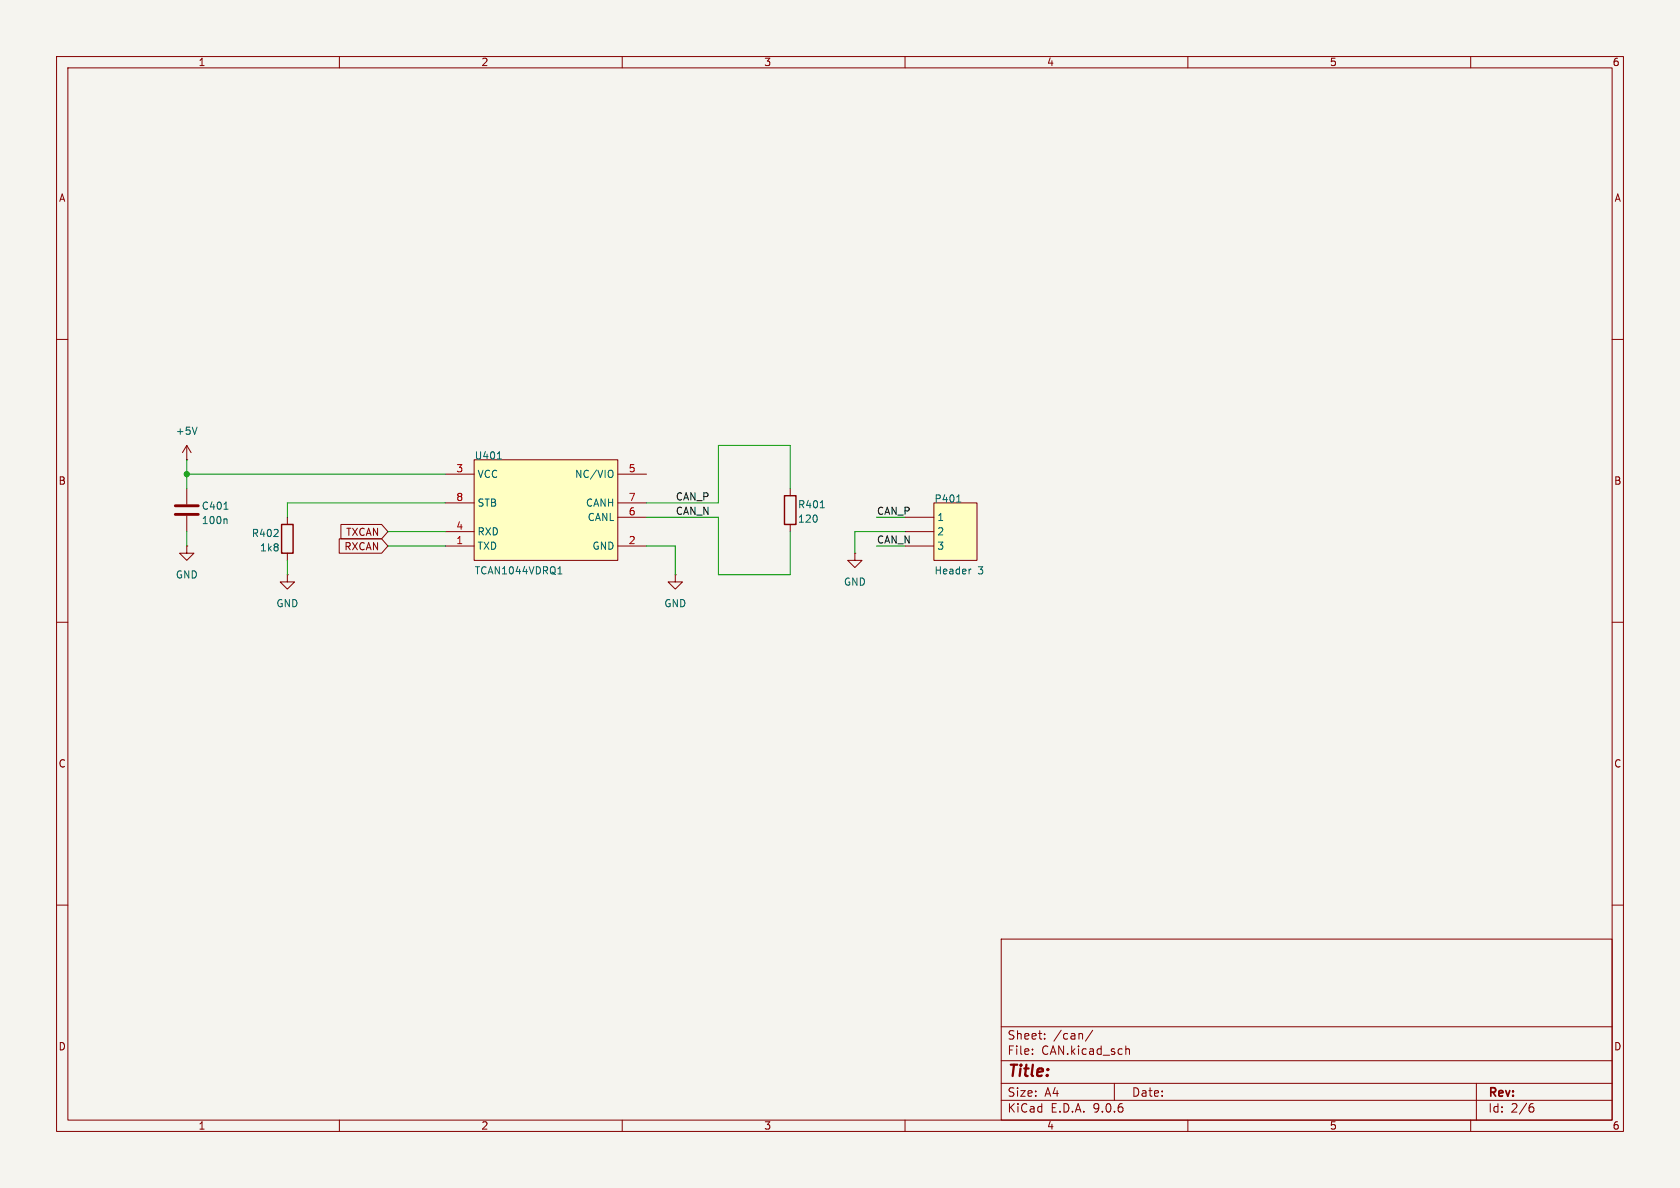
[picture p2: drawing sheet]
<svg xmlns="http://www.w3.org/2000/svg" width="297mm" height="210mm" viewBox="0 0 297 210" stroke-linecap="round" stroke-linejoin="round" font-family="sans-serif">
<path d="M0 0h297v210h-297z" fill="#f5f4ef" stroke="#f5f4ef" stroke-width=".18"/>
<g fill="none" stroke="#840000" stroke-width=".18">
<path d="M10 10h277v190h-277zM12 12h273v186h-273zM60 10v2M110 10v2M160 10v2M210 10v2M260 10v2M10 60h2M285 60h2M10 110h2M119.4 101.6v1.3h1.2l-1.2 1.2-1.3-1.2h1.3M119.4 101.6h.1"/>
<path d="M285 110h2M10 160h2M177 166h108v32h-108zM285 160h2M60 198v2M110 198v2M160 198v2M177 194.5h108M177 191.5h108M177 187.5h108M177 181.5h108M182.5 186.3v.1"/>
<path d="M182.5 185.5v.1M184.7 183.6v.1M184.7 182.8v.1M193.2 182.1l-1.3 2M197 191.5v3M199 184.9v1.5M199 185.5l.2-.1 .4 .1 .1 .9M210 198v2M260 198v2M261 191.5v6.5M270.6 195.7h.4l.2 .3-.1 .5-.5 .1M271 195.1l-.4 .1"/>
</g>
<path d="M165.1 88.9h7.6v10.2h-7.6z" fill="#ffffc2"/>
<path d="M165.1 88.9h7.6v10.2h-7.6z" fill="none" stroke="#800000" stroke-width=".18"/>
<g fill="none" stroke="#840000" stroke-width=".18">
<path d="M33 78.7l-.7 1.3M33 78.7l.8 1.3M33 78.7v2.6M33 81.3h.1M33 96.5v1.3h1.3l-1.3 1.3-1.3-1.3h1.3M33 96.5h.1M33 86.4v2.8M33 91.2v2.8M50.8 91.4v1.3M50.8 97.8v1.3M139.7 86.4v1.2M139.7 92.7v1.3"/>
<path d="M151.1 97.8v1.3h1.3l-1.3 1.2-1.2-1.2h1.2M151.1 97.8h.1M160 91.4h5.1M160 94h5.1M160 96.5h5.1M50.8 101.6v1.3h1.3l-1.3 1.2-1.3-1.2h1.3M50.8 101.6h.1"/>
</g>
<path d="M34.8 75.5l-.4 1.3M39.6 90h.7M40 91.7l.1 .2v.7M145 89.8h.7M169.1 88.8h.8M171.7 100.6l-.3 .1" fill="none" stroke="#006464" stroke-width=".18"/>
<path d="M49.8 92.7h2v5.1h-2zM138.7 87.6h2v5.1h-2z" fill="none" stroke="#840000" stroke-width=".25"/>
<path d="M31 89.4h4.1M31 90.9h4.1" fill="none" stroke="#840000" stroke-width=".51"/>
<path d="M83.8 81.3h25.4v17.8h-25.4z" fill="#ffffc2"/>
<path d="M83.8 81.3h25.4v17.8h-25.4z" fill="none" stroke="#800000" stroke-width=".18"/>
<path d="M60 95.2h7.5l1.1 1.3-1.1 1.3h-7.5zM60.3 92.7h7.2l1.1 1.3-1.1 1.3h-7.2zM78.7 83.8h5.1M78.7 88.9h5.1M78.7 94h5.1M78.7 96.5h5.1M109.2 83.8h5.1M109.2 88.9h5.1M109.2 96.5h5.1M109.2 91.4h5.1" fill="none" stroke="#840000" stroke-width=".18"/>
<path d="M87.9 81.1h.7M108.2 83.2a.9 .9 0 0 1 0 1.1M98.6 101.5h.8M98.9 100.4l.1-.2v1.3" fill="none" stroke="#006464" stroke-width=".18"/>
<g fill="none" stroke="#009600" stroke-width=".18">
<path d="M33 81.3v5.1M33 94v2.5M33 83.8h45.7M50.8 99.1v2.5M68.6 96.5h10.1M68.6 94h10.1M78.7 88.9h-27.9v2.5M114.3 96.5h5.1v5.1M114.3 91.4h12.7v10.2h12.7v-7.6M139.7 86.4v-7.7h-12.7v10.2h-12.7M154.9 96.5h5.1M154.9 91.4h5.1"/>
<path d="M160 94h-8.9v3.8"/>
</g>
<circle cx="33" cy="83.8" r=".46" fill="#009600" stroke="#009600" stroke-width=".18"/>
<text font-size="2.8" fill="#840000" x="178" y="190.9">Title:</text>
<g font-size="2.1" fill="#840000">
<text x="178" y="184">Sheet:</text>
<text x="186.2" y="184">/can/</text>
<text x="178" y="186.7">File:</text>
<text x="184.1" y="186.7">CAN.kicad_sch</text>
<text x="178" y="196.9">KiCad</text>
<text x="178" y="194.1">Size:</text>
<text x="184.7" y="194.1">A4</text>
<text x="185.7" y="196.9">E.D.A.</text>
<text x="193.3" y="196.9">9.0.6</text>
<text x="200" y="194.1">Date:</text>
<text x="263" y="194.3">Rev:</text>
<text x="263" y="196.9">Id:</text>
<text x="267.1" y="196.9">2/6</text>
</g>
<g font-size="1.8" fill="#840000">
<text x="35" y="11.9">1</text>
<text x="85" y="11.9">2</text>
<text x="135" y="11.9">3</text>
<text x="185" y="11.9">4</text>
<text x="235" y="11.9">5</text>
<text x="285" y="11.9">6</text>
<text x="10.3" y="35.9">A</text>
<text x="285.3" y="35.9">A</text>
<text x="10.3" y="85.9">B</text>
<text x="285.3" y="85.9">B</text>
<text x="61.1" y="94.9">TXCAN</text>
<text x="60.8" y="97.5">RXCAN</text>
<text x="10.3" y="135.9">C</text>
<text x="285.3" y="135.9">C</text>
<text x="10.3" y="185.9">D</text>
<text x="285.3" y="185.9">D</text>
<text x="35" y="199.9">1</text>
<text x="85" y="199.9">2</text>
<text x="135" y="199.9">3</text>
<text x="185" y="199.9">4</text>
<text x="235" y="199.9">5</text>
<text x="285" y="199.9">6</text>
</g>
<g font-size="1.8" fill="#006464">
<text x="31" y="77.1">+5V</text>
<text x="83.8" y="81.4">U401</text>
<text x="84.3" y="84.7">VCC</text>
<text x="84.3" y="89.8">STB</text>
<text x="101.6" y="84.7">NC/VIO</text>
<text x="103.5" y="89.8">CANH</text>
<text x="165.1" y="89">P401</text>
<text x="35.6" y="90.3">C401</text>
<text x="35.6" y="92.8">100n</text>
<text x="44.4" y="95.1">R402</text>
<text x="84.3" y="94.8">RXD</text>
<text x="103.8" y="92.3">CANL</text>
<text x="141" y="90.1">R401</text>
<text x="141" y="92.6">120</text>
<text x="165.6" y="92.3">1</text>
<text x="165.6" y="94.8">2</text>
<text x="45.9" y="97.7">1k8</text>
<text x="83.8" y="101.7">TCAN1044VDRQ1</text>
<text x="84.3" y="97.4">TXD</text>
<text x="104.6" y="97.4">GND</text>
<text x="165.1" y="101.7">Header</text>
<text x="165.6" y="97.4">3</text>
<text x="172.9" y="101.7">3</text>
<text x="31" y="102.5">GND</text>
<text x="48.8" y="107.5">GND</text>
<text x="117.3" y="107.5">GND</text>
<text x="149.1" y="103.7">GND</text>
</g>
<g font-size="1.8" fill="#a90000">
<text x="80.6" y="83.6">3</text>
<text x="111.1" y="83.6">5</text>
<text x="80.6" y="88.6">8</text>
<text x="111.1" y="88.6">7</text>
<text x="80.6" y="93.7">4</text>
<text x="111.1" y="91.2">6</text>
<text x="80.6" y="96.3">1</text>
<text x="111.1" y="96.3">2</text>
</g>
<g font-size="1.8" fill="#0f0f0f">
<text x="119.4" y="88.6">CAN_P</text>
<text x="119.4" y="91.1">CAN_N</text>
<text x="154.9" y="91.1">CAN_P</text>
<text x="154.9" y="96.2">CAN_N</text>
</g>
</svg>
